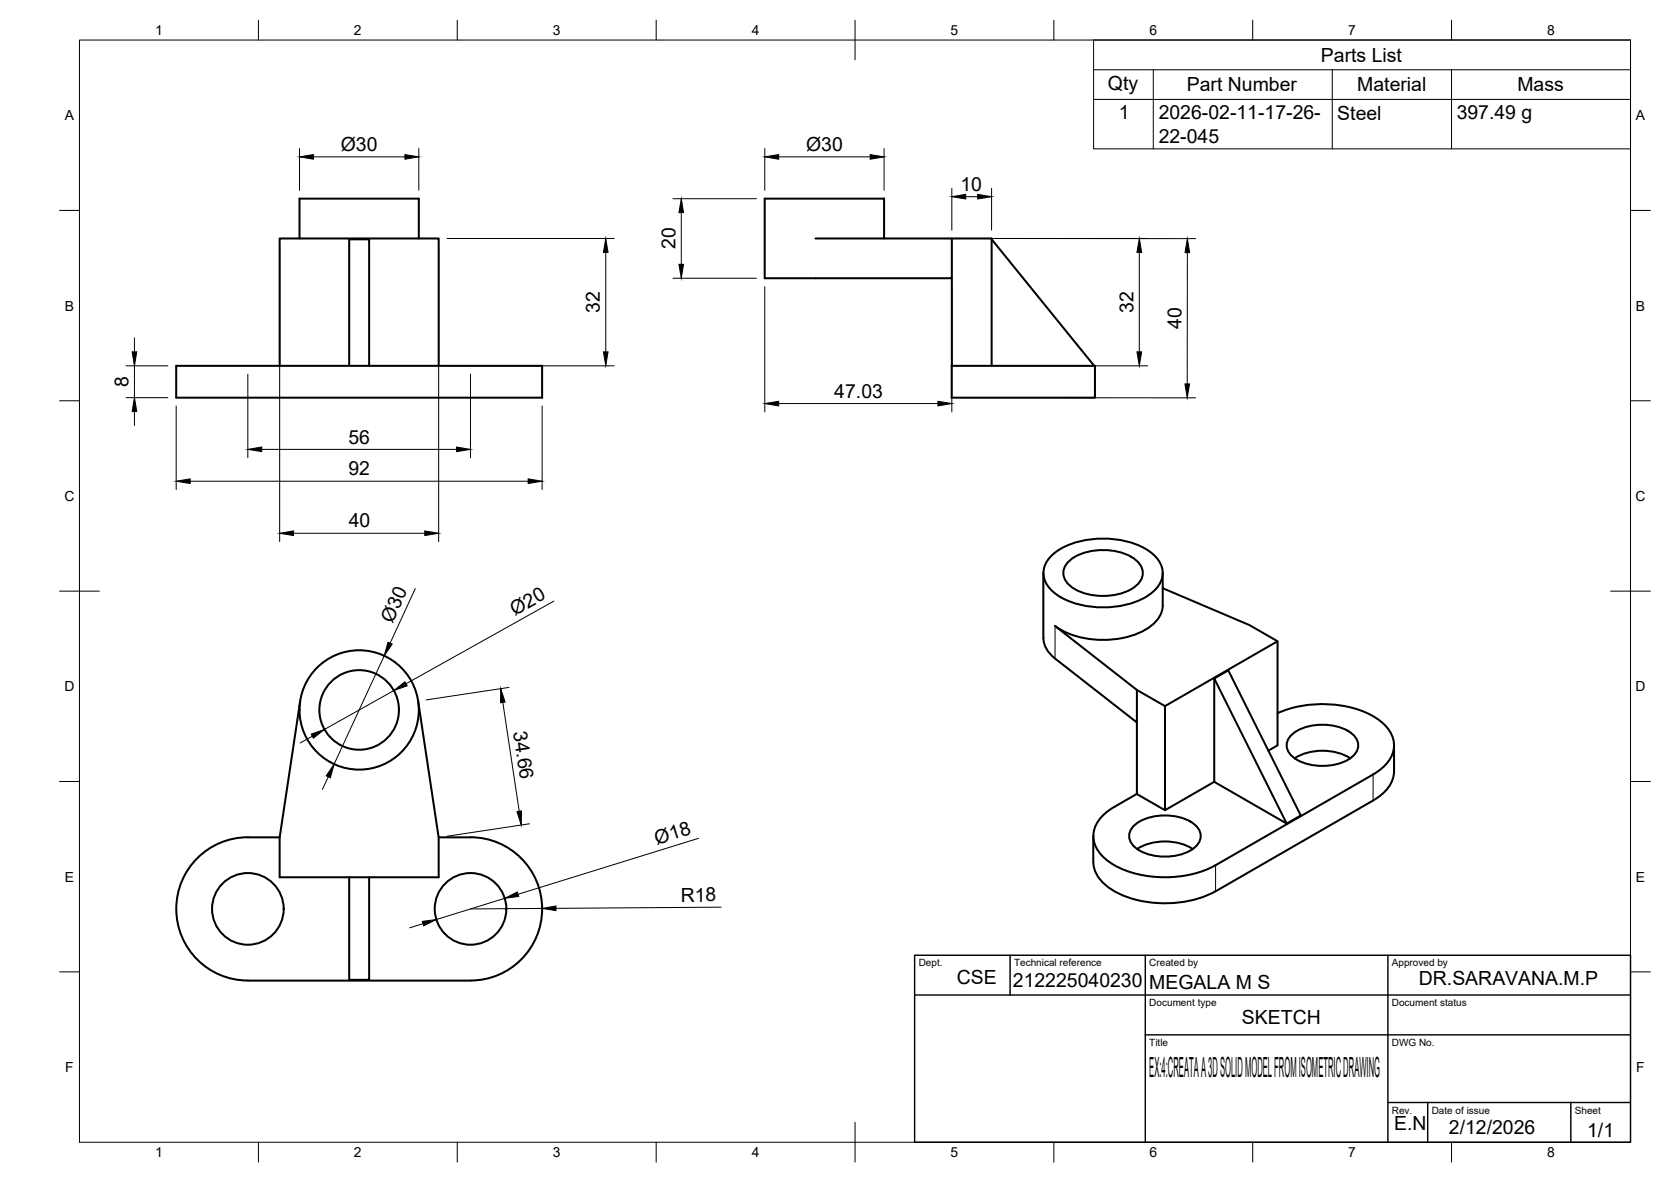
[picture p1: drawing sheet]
<svg xmlns="http://www.w3.org/2000/svg" width="420mm" height="297mm" viewBox="0 0 420 297" stroke-linecap="round" stroke-linejoin="round" font-family="sans-serif">
<!-- layer: Visible -->
<g fill="none" stroke="#000" stroke-width=".51">
<path d="M75.3 59.9v-10h30v10M205 59.9h44.3v32M222.3 59.9v-10h-30v20h47v-10M239.3 69.9v30h36v-8h-36M249.3 60.1l25.8 31.8M44.3 91.9h92v8h-92zM70.3 91.9v-32h40v32M87.8 91.9v-31.8h5v31.8M264.6 139.4a20.2 20.2 0 0 1 15.1-4 17.2 17.2 0 0 1 11.2 4.9 5.6 5.6 0 0 1-.8 8.2 20.2 20.2 0 0 1-15 4 17.2 17.2 0 0 1-11.3-4.8 5.6 5.6 0 0 1 .8-8.3zM262.3 144v16.4M265.3 157.3l20.6 16.1 7 4M268.5 141.3a14 14 0 0 1 12.6-2.7 8.4 8.4 0 0 1 6 4.2 4 4 0 0 1-1.7 4.6 15 15 0 0 1-16.1 0 3.9 3.9 0 0 1-.8-6.1z"/>
<path d="M292.4 144v8.2a7.8 7.8 0 0 1-4.9 6.4 23.4 23.4 0 0 1-21.3-.6l-.9-.7M292.4 147.8l21.8 9.3 7 4M75.5 176.2l-5.2 34.3v10h40v-10l-5.2-34.3M262.4 160.4a6.7 6.7 0 0 0 2.9 5.1l20.6 16.1v-8.2M305.3 170.5l3.5-2 18.3 36.4-3.6 2.1zM305.3 170.5v26l18.2 10.5M321.2 179.2a28.2 28.2 0 0 1 24.7 1.2 8.6 8.6 0 0 1 4.6 7.2 8.9 8.9 0 0 1-5.3 7l-39.6 22.8a28.2 28.2 0 0 1-25.4 0 9.5 9.5 0 0 1-5.3-6.8 7.8 7.8 0 0 1 4-7l7-4.1M285.9 199.5l7 4.1M285.9 181.6v17.9M318.9 188.6l2.3-1.3v-26.2l-28.3 16.3v26.2l12.4-7.1M324.6 184.9a12.6 12.6 0 0 1 11.3-2.4 7.6 7.6 0 0 1 5.4 3.7 3.9 3.9 0 0 1-2.4 4.8 13.8 13.8 0 0 1-13.6-.6 3.5 3.5 0 0 1-.7-5.5zM325.5 190.6a13.7 13.7 0 0 1 14 0"/>
<path d="M350.5 187.3v6.5a9 9 0 0 1-5.3 7.4l-39.6 22.8a28.1 28.1 0 0 1-26.2-.5 8.6 8.6 0 0 1-4.5-6.9v-6.5M70.3 210.4h-8a18 18 0 0 0-18 18 18 18 0 0 0 18 18h56a18 18 0 0 0 18-18 18 18 0 0 0-18-18h-8M285 207.6a12.6 12.6 0 0 1 11.3-2.3 7.6 7.6 0 0 1 5.4 3.7 3.9 3.9 0 0 1-2.4 4.8 13.8 13.8 0 0 1-13.6-.6 3.5 3.5 0 0 1-.7-5.6zM285.9 213.4a13.7 13.7 0 0 1 14 0M87.8 220.5v25.7h5v-25.7"/>
<circle cx="90.3" cy="178.4" r="10"/>
<circle cx="90.3" cy="178.4" r="15"/>
<circle cx="62.3" cy="228.4" r="9"/>
<circle cx="118.3" cy="228.4" r="9"/>
</g>
<!-- layer: Visible Narrow -->
<path d="M265.3 157.7v7.4M345.2 195v5.9M305.6 217.8v5.9" fill="none" stroke="#000" stroke-width=".25"/>
<!-- layer: BORDER -->
<g fill="none" stroke="#000" stroke-width=".25">
<path d="M20 10.1h390v276.9h-390zM65 5.1v5M115 5.1v5M165 5.1v5M215 5.1v10M265 5.1v5M315 5.1v5M365 5.1v5M15 52.9h5M410 52.9h5M15 100.7h5M410 100.7h5"/>
<path d="M15 148.6h10M405 148.6h10M15 196.4h5M410 196.4h5M15 244.2h5M410 244.2h5M65 287v5M115 287v5M165 287v5M215 282.1v9.9M265 287v5M315 287v5"/>
<path d="M365 287v5"/>
</g>
<!-- layer: TITLEBLOCK -->
<path d="M230 240.1h180v46.9h-180zM230 250h180M254 240.1v9.9M288 240.1v46.9M349 240.1v46.9M288 260.1h122M349 277.1h61M359 277.1v9.9M395 277.1v9.9" fill="none" stroke="#000" stroke-width=".36"/>
<!-- layer: FD_Dimensions -->
<g fill="none" stroke="#000" stroke-width=".25">
<path d="M75.3 37.3v10.5M78.8 39.4h23M105.3 37.3v10.5M192.3 37.3v10.5M195.8 39.4h23M222.3 37.3v10.5M112.4 59.9h42M169.2 49.9h21M171.3 53.4v13M239.3 47.3v10.5M241.4 59.9l59.3 .1M242.8 49.4h3"/>
<path d="M249.3 47.3v10.5M251.4 59.9h37.2M70.3 62v74.1M110.3 62v74.1M152.3 63.4v25M169.2 69.9h21M192.3 72v31.5M239.3 72v31.5M286.5 63.4v25M298.6 63.5l-.1 33M31.7 91.9h10.5M31.7 99.9h10.5"/>
<path d="M33.8 84.9v3.5M33.8 91.9v8M62.3 94v21M112.4 91.9h42M118.3 94v21M241.4 99.9l59.2 .1M251.4 91.9h37.2M33.8 103.4v3.5M44.3 102v21M65.8 112.9h49M136.3 102v21M195.8 101.4h40"/>
<path d="M47.8 120.9h85M73.8 134h33M104.4 147.9l-6.3 13.7M139.3 151.1l-37.2 20.7M96.6 164.8l-12.6 27.2M99 173.5l-17.4 9.8M126.4 176.5l4.2 27.4M128 172.7l-20.8 3.2M78.5 185l-3 1.7M82.5 195.2l-1.4 3.2M133.2 207l-20.8 3.1M175.6 210.7l-45.3 14"/>
<path d="M106.4 232.1l-3.4 1.1M126.9 225.7l-17.2 5.4M136.3 228.3l-18 .1M181.3 228l-41.5 .3"/>
</g>
<g fill="#000" stroke="#000" stroke-width=".25">
<path d="M75.3 39.4l3.5-.6v1.2zM101.8 38.8l3.5 .6-3.5 .6zM192.3 39.4l3.5-.6v1.2zM218.8 38.8l3.5 .6-3.5 .6zM171.3 49.9l.6 3.5h-1.2zM239.3 49.4l3.5-.6v1.2zM245.8 48.8l3.5 .6-3.5 .6zM152.3 59.9l.6 3.5h-1.2zM170.7 66.4h1.2l-.6 3.5zM286.5 59.9l.6 3.5h-1.2zM298.6 60l.5 3.5h-1.1zM33.2 88.4h1.2l-.6 3.5z"/>
<path d="M151.7 88.4h1.2l-.6 3.5zM285.9 88.4h1.2l-.6 3.5zM297.9 96.5h1.2l-.6 3.5zM33.8 99.9l.6 3.5h-1.2zM62.3 112.9l3.5-.6v1.2zM114.8 112.3l3.5 .6-3.5 .6zM192.3 101.4l3.5-.6v1.2zM235.8 100.8l3.5 .6-3.5 .6zM44.3 120.9l3.5-.6v1.2zM70.3 134l3.5-.6v1.2zM106.8 133.4l3.5 .6-3.5 .6zM132.8 120.3l3.5 .6-3.5 .6z"/>
<path d="M97.6 161.4l1 .5-2 2.9zM99 173.5l2.8-2.2 .6 1zM125.9 173l1.1 3.4-1.1 .2zM78.2 184.5l3.4-1.2-2.8 2.2zM84 192l-.9 3.5-1.1-.5zM130 203.9l1.1-.1v3.5zM106.2 231.5l3.5-.4-3.2 1.6zM126.9 225.7l3.2-1.5 .3 1.1zM136.3 228.3l3.5-.6v1.1z"/>
</g>
<!-- layer: Parts Lists -->
<path d="M275 10.1h135v27.3h-135zM275 17.5h135M290 17.5v19.9M335 17.5v19.9M365 17.5v19.9M275 25h135" fill="none" stroke="#000" stroke-width=".25"/>
<text font-size="7" x="289" y="270.6">EX:4:CREATA A 3D SOLID MODEL FROM ISOMETRIC DRAWING</text>
<g font-size="4.9">
<text x="332.1" y="15.5">Parts List</text>
<text x="278.6" y="22.5">Qty</text>
<text x="298.4" y="23">Part Number</text>
<text x="341.3" y="23">Material</text>
<text x="381.6" y="23">Mass</text>
<text x="281.3" y="29.9">1</text>
<text x="291.3" y="30">2026-02-11-17-26-</text>
<text x="291.3" y="35.9">22-045</text>
<text x="336.3" y="30">Steel</text>
<text x="366.3" y="30">397.49 g</text>
<text x="85.7" y="37.9">Ø30</text>
<text x="202.7" y="37.9">Ø30</text>
<text x="241.5" y="48">10</text>
<text x="169.8" y="62.6" transform="rotate(-90 169.8 62.6)">20</text>
<text x="150.9" y="78.6" transform="rotate(-90 150.9 78.6)">32</text>
<text x="285" y="78.6" transform="rotate(-90 285 78.6)">32</text>
<text x="297.1" y="82.6" transform="rotate(-90 297.1 82.6)">40</text>
<text x="32.3" y="97.3" transform="rotate(-90 32.3 97.3)">8</text>
<text x="209.8" y="100">47.03</text>
<text x="87.6" y="111.5">56</text>
<text x="87.6" y="119.5">92</text>
<text x="87.7" y="132.6">40</text>
<text x="129.4" y="154.8" transform="rotate(-29 129.4 154.8)">Ø20</text>
<text x="98.7" y="156.7" transform="rotate(-65 98.7 156.7)">Ø30</text>
<text x="129" y="183.9" transform="rotate(81 129 183.9)">34.66</text>
<text x="165.2" y="212.3" transform="rotate(-17 165.2 212.3)">Ø18</text>
<text x="171.2" y="226.6">R18</text>
<text x="240.6" y="247.3">CSE</text>
<text x="254.7" y="248.1">212225040230</text>
<text x="289" y="248.5">MEGALA M S</text>
<text x="356.8" y="247.7">DR.SARAVANA.M.P</text>
<text x="312.3" y="257.4">SKETCH</text>
<text x="350.5" y="284">E.N</text>
<text x="364.3" y="285.1">2/12/2026</text>
<text x="399.1" y="285.7">1/1</text>
</g>
<g font-size="3.5">
<text x="39" y="8.8">1</text>
<text x="89" y="8.8">2</text>
<text x="139" y="8.8">3</text>
<text x="189" y="8.8">4</text>
<text x="239" y="8.8">5</text>
<text x="289" y="8.8">6</text>
<text x="339" y="8.8">7</text>
<text x="389" y="8.8">8</text>
<text x="16.3" y="30.2">A</text>
<text x="411.3" y="30.2">A</text>
<text x="16.3" y="78">B</text>
<text x="411.3" y="78">B</text>
<text x="16.2" y="125.9">C</text>
<text x="411.2" y="125.9">C</text>
<text x="16.2" y="173.7">D</text>
<text x="411.2" y="173.7">D</text>
<text x="16.3" y="221.6">E</text>
<text x="411.3" y="221.6">E</text>
<text x="16.4" y="269.4">F</text>
<text x="411.4" y="269.4">F</text>
<text x="39" y="290.8">1</text>
<text x="89" y="290.8">2</text>
<text x="139" y="290.8">3</text>
<text x="189" y="290.8">4</text>
<text x="239" y="290.8">5</text>
<text x="289" y="290.8">6</text>
<text x="339" y="290.8">7</text>
<text x="389" y="290.8">8</text>
</g>
<g font-size="2.5">
<text x="231" y="242.9">Dept.</text>
<text x="255" y="242.9">Technical reference</text>
<text x="289" y="242.9">Created by</text>
<text x="350" y="242.9">Approved by</text>
<text x="289" y="252.8">Document type</text>
<text x="350" y="252.8">Document status</text>
<text x="289" y="262.9">Title</text>
<text x="350" y="262.9">DWG No.</text>
<text x="350" y="279.9">Rev.</text>
<text x="360" y="279.9">Date of issue</text>
<text x="396" y="279.9">Sheet</text>
</g>
</svg>
